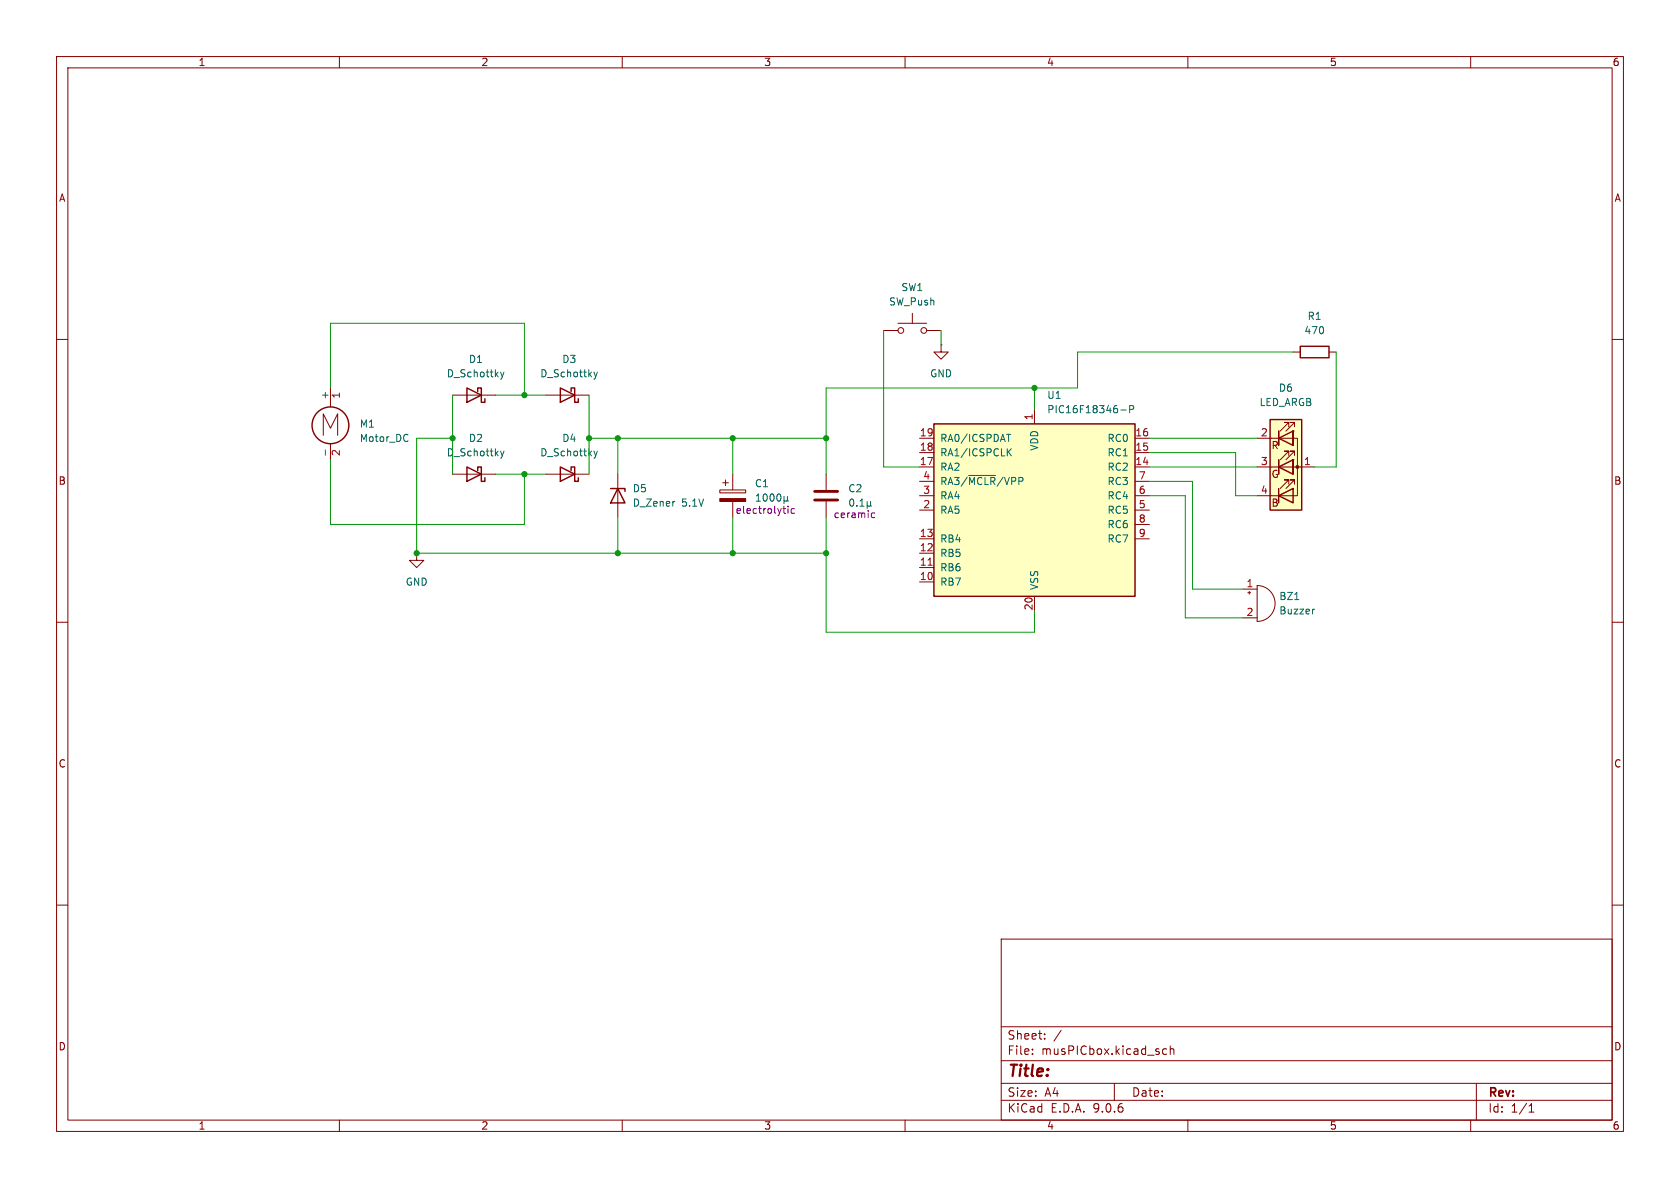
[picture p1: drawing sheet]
(kicad_sch
 (version 20250114)
 (generator "eeschema")
 (generator_version "9.0")
 (paper "A4")
 (lib_symbols
  (symbol "Device:Buzzer"
   (pin_names
    (offset 0.0254) (hide yes)) (exclude_from_sim no) (in_bom yes) (on_board yes)
   (property "Reference" "BZ" (at 3.81 1.27 0) (effects (font (size 1.27 1.27)) (justify left)))
   (property "Value" "Buzzer" (at 3.81 -1.27 0) (effects (font (size 1.27 1.27)) (justify left)))
   (property "Footprint" "" (at -0.635 2.54 90) (effects (font (size 1.27 1.27)) (hide yes)))
   (property "Datasheet" "~" (at -0.635 2.54 90) (effects (font (size 1.27 1.27)) (hide yes)))
   (property "Description" "Buzzer, polarized" (at 0 0 0) (effects (font (size 1.27 1.27)) (hide yes)))
   (symbol "Buzzer_0_1"
    (polyline (pts (xy -1.651 1.905) (xy -1.143 1.905)) (stroke (width 0) (type default)) (fill (type none)))
    (polyline (pts (xy -1.397 2.159) (xy -1.397 1.651)) (stroke (width 0) (type default)) (fill (type none)))
    (arc (start 0 3.175) (mid 3.1612 0) (end 0 -3.175) (stroke (width 0) (type default)) (fill (type none)))
    (polyline (pts (xy 0 3.175) (xy 0 -3.175)) (stroke (width 0) (type default)) (fill (type none))))
   (symbol "Buzzer_1_1"
    (pin passive line (at -2.54 2.54 0) (length 2.54) (name "+" (effects (font (size 1.27 1.27)))) (number "1" (effects (font (size 1.27 1.27)))))
    (pin passive line (at -2.54 -2.54 0) (length 2.54) (name "-" (effects (font (size 1.27 1.27)))) (number "2" (effects (font (size 1.27 1.27))))))
   (embedded_fonts no))
  (symbol "Device:C"
   (pin_numbers (hide yes))
   (pin_names
    (offset 0.254)) (exclude_from_sim no) (in_bom yes) (on_board yes)
   (property "Reference" "C" (at 0.635 2.54 0) (effects (font (size 1.27 1.27)) (justify left)))
   (property "Value" "C" (at 0.635 -2.54 0) (effects (font (size 1.27 1.27)) (justify left)))
   (property "Footprint" "" (at 0.9652 -3.81 0) (effects (font (size 1.27 1.27)) (hide yes)))
   (property "Datasheet" "~" (at 0 0 0) (effects (font (size 1.27 1.27)) (hide yes)))
   (property "Description" "Unpolarized capacitor" (at 0 0 0) (effects (font (size 1.27 1.27)) (hide yes)))
   (symbol "C_0_1"
    (polyline (pts (xy -2.032 0.762) (xy 2.032 0.762)) (stroke (width 0.508) (type default)) (fill (type none)))
    (polyline (pts (xy -2.032 -0.762) (xy 2.032 -0.762)) (stroke (width 0.508) (type default)) (fill (type none))))
   (symbol "C_1_1"
    (pin passive line (at 0 3.81 270) (length 2.794) (name "~" (effects (font (size 1.27 1.27)))) (number "1" (effects (font (size 1.27 1.27)))))
    (pin passive line (at 0 -3.81 90) (length 2.794) (name "~" (effects (font (size 1.27 1.27)))) (number "2" (effects (font (size 1.27 1.27))))))
   (embedded_fonts no))
  (symbol "Device:C_Polarized"
   (pin_numbers (hide yes))
   (pin_names
    (offset 0.254)) (exclude_from_sim no) (in_bom yes) (on_board yes)
   (property "Reference" "C" (at 0.635 2.54 0) (effects (font (size 1.27 1.27)) (justify left)))
   (property "Value" "C_Polarized" (at 0.635 -2.54 0) (effects (font (size 1.27 1.27)) (justify left)))
   (property "Footprint" "" (at 0.9652 -3.81 0) (effects (font (size 1.27 1.27)) (hide yes)))
   (property "Datasheet" "~" (at 0 0 0) (effects (font (size 1.27 1.27)) (hide yes)))
   (property "Description" "Polarized capacitor" (at 0 0 0) (effects (font (size 1.27 1.27)) (hide yes)))
   (symbol "C_Polarized_0_1"
    (rectangle (start -2.286 0.508) (end 2.286 1.016) (stroke (width 0) (type default)) (fill (type none)))
    (polyline (pts (xy -1.778 2.286) (xy -0.762 2.286)) (stroke (width 0) (type default)) (fill (type none)))
    (polyline (pts (xy -1.27 2.794) (xy -1.27 1.778)) (stroke (width 0) (type default)) (fill (type none)))
    (rectangle (start 2.286 -0.508) (end -2.286 -1.016) (stroke (width 0) (type default)) (fill (type outline))))
   (symbol "C_Polarized_1_1"
    (pin passive line (at 0 3.81 270) (length 2.794) (name "~" (effects (font (size 1.27 1.27)))) (number "1" (effects (font (size 1.27 1.27)))))
    (pin passive line (at 0 -3.81 90) (length 2.794) (name "~" (effects (font (size 1.27 1.27)))) (number "2" (effects (font (size 1.27 1.27))))))
   (embedded_fonts no))
  (symbol "Device:D_Schottky"
   (pin_numbers (hide yes))
   (pin_names
    (offset 1.016) (hide yes)) (exclude_from_sim no) (in_bom yes) (on_board yes)
   (property "Reference" "D" (at 0 2.54 0) (effects (font (size 1.27 1.27))))
   (property "Value" "D_Schottky" (at 0 -2.54 0) (effects (font (size 1.27 1.27))))
   (property "Footprint" "" (at 0 0 0) (effects (font (size 1.27 1.27)) (hide yes)))
   (property "Datasheet" "~" (at 0 0 0) (effects (font (size 1.27 1.27)) (hide yes)))
   (property "Description" "Schottky diode" (at 0 0 0) (effects (font (size 1.27 1.27)) (hide yes)))
   (symbol "D_Schottky_0_1"
    (polyline (pts (xy -1.905 0.635) (xy -1.905 1.27) (xy -1.27 1.27) (xy -1.27 -1.27) (xy -0.635 -1.27) (xy -0.635 -0.635)) (stroke (width 0.254) (type default)) (fill (type none)))
    (polyline (pts (xy 1.27 1.27) (xy 1.27 -1.27) (xy -1.27 0) (xy 1.27 1.27)) (stroke (width 0.254) (type default)) (fill (type none)))
    (polyline (pts (xy 1.27 0) (xy -1.27 0)) (stroke (width 0) (type default)) (fill (type none))))
   (symbol "D_Schottky_1_1"
    (pin passive line (at -3.81 0 0) (length 2.54) (name "K" (effects (font (size 1.27 1.27)))) (number "1" (effects (font (size 1.27 1.27)))))
    (pin passive line (at 3.81 0 180) (length 2.54) (name "A" (effects (font (size 1.27 1.27)))) (number "2" (effects (font (size 1.27 1.27))))))
   (embedded_fonts no))
  (symbol "Device:D_Zener"
   (pin_numbers (hide yes))
   (pin_names
    (offset 1.016) (hide yes)) (exclude_from_sim no) (in_bom yes) (on_board yes)
   (property "Reference" "D" (at 0 2.54 0) (effects (font (size 1.27 1.27))))
   (property "Value" "D_Zener" (at 0 -2.54 0) (effects (font (size 1.27 1.27))))
   (property "Footprint" "" (at 0 0 0) (effects (font (size 1.27 1.27)) (hide yes)))
   (property "Datasheet" "~" (at 0 0 0) (effects (font (size 1.27 1.27)) (hide yes)))
   (property "Description" "Zener diode" (at 0 0 0) (effects (font (size 1.27 1.27)) (hide yes)))
   (symbol "D_Zener_0_1"
    (polyline (pts (xy -1.27 -1.27) (xy -1.27 1.27) (xy -0.762 1.27)) (stroke (width 0.254) (type default)) (fill (type none)))
    (polyline (pts (xy 1.27 0) (xy -1.27 0)) (stroke (width 0) (type default)) (fill (type none)))
    (polyline (pts (xy 1.27 -1.27) (xy 1.27 1.27) (xy -1.27 0) (xy 1.27 -1.27)) (stroke (width 0.254) (type default)) (fill (type none))))
   (symbol "D_Zener_1_1"
    (pin passive line (at -3.81 0 0) (length 2.54) (name "K" (effects (font (size 1.27 1.27)))) (number "1" (effects (font (size 1.27 1.27)))))
    (pin passive line (at 3.81 0 180) (length 2.54) (name "A" (effects (font (size 1.27 1.27)))) (number "2" (effects (font (size 1.27 1.27))))))
   (embedded_fonts no))
  (symbol "Device:LED_ARGB"
   (pin_names
    (offset 0) (hide yes)) (exclude_from_sim no) (in_bom yes) (on_board yes)
   (property "Reference" "D" (at 0 9.398 0) (effects (font (size 1.27 1.27))))
   (property "Value" "LED_ARGB" (at 0 -8.89 0) (effects (font (size 1.27 1.27))))
   (property "Footprint" "" (at 0 -1.27 0) (effects (font (size 1.27 1.27)) (hide yes)))
   (property "Datasheet" "~" (at 0 -1.27 0) (effects (font (size 1.27 1.27)) (hide yes)))
   (property "Description" "RGB LED, anode/red/green/blue" (at 0 0 0) (effects (font (size 1.27 1.27)) (hide yes)))
   (symbol "LED_ARGB_0_0"
    (text "R" (at -1.905 3.81 0) (effects (font (size 1.27 1.27))))
    (text "G" (at -1.905 -1.27 0) (effects (font (size 1.27 1.27))))
    (text "B" (at -1.905 -6.35 0) (effects (font (size 1.27 1.27)))))
   (symbol "LED_ARGB_0_1"
    (polyline (pts (xy -1.27 6.35) (xy -1.27 3.81)) (stroke (width 0.254) (type default)) (fill (type none)))
    (polyline (pts (xy -1.27 6.35) (xy -1.27 3.81) (xy -1.27 3.81)) (stroke (width 0) (type default)) (fill (type none)))
    (polyline (pts (xy -1.27 5.08) (xy -2.54 5.08)) (stroke (width 0) (type default)) (fill (type none)))
    (polyline (pts (xy -1.27 5.08) (xy 1.27 5.08)) (stroke (width 0) (type default)) (fill (type none)))
    (polyline (pts (xy -1.27 1.27) (xy -1.27 -1.27)) (stroke (width 0.254) (type default)) (fill (type none)))
    (polyline (pts (xy -1.27 1.27) (xy -1.27 -1.27) (xy -1.27 -1.27)) (stroke (width 0) (type default)) (fill (type none)))
    (polyline (pts (xy -1.27 0) (xy -2.54 0)) (stroke (width 0) (type default)) (fill (type none)))
    (polyline (pts (xy -1.27 -3.81) (xy -1.27 -6.35)) (stroke (width 0.254) (type default)) (fill (type none)))
    (polyline (pts (xy -1.27 -5.08) (xy -2.54 -5.08)) (stroke (width 0) (type default)) (fill (type none)))
    (polyline (pts (xy -1.27 -5.08) (xy 1.27 -5.08)) (stroke (width 0) (type default)) (fill (type none)))
    (polyline (pts (xy -1.016 6.35) (xy 0.508 7.874) (xy -0.254 7.874) (xy 0.508 7.874) (xy 0.508 7.112)) (stroke (width 0) (type default)) (fill (type none)))
    (polyline (pts (xy -1.016 1.27) (xy 0.508 2.794) (xy -0.254 2.794) (xy 0.508 2.794) (xy 0.508 2.032)) (stroke (width 0) (type default)) (fill (type none)))
    (polyline (pts (xy -1.016 -3.81) (xy 0.508 -2.286) (xy -0.254 -2.286) (xy 0.508 -2.286) (xy 0.508 -3.048)) (stroke (width 0) (type default)) (fill (type none)))
    (polyline (pts (xy 0 6.35) (xy 1.524 7.874) (xy 0.762 7.874) (xy 1.524 7.874) (xy 1.524 7.112)) (stroke (width 0) (type default)) (fill (type none)))
    (polyline (pts (xy 0 1.27) (xy 1.524 2.794) (xy 0.762 2.794) (xy 1.524 2.794) (xy 1.524 2.032)) (stroke (width 0) (type default)) (fill (type none)))
    (polyline (pts (xy 0 -3.81) (xy 1.524 -2.286) (xy 0.762 -2.286) (xy 1.524 -2.286) (xy 1.524 -3.048)) (stroke (width 0) (type default)) (fill (type none)))
    (polyline (pts (xy 1.27 6.35) (xy 1.27 3.81) (xy -1.27 5.08) (xy 1.27 6.35)) (stroke (width 0.254) (type default)) (fill (type none)))
    (rectangle (start 1.27 6.35) (end 1.27 6.35) (stroke (width 0) (type default)) (fill (type none)))
    (rectangle (start 1.27 3.81) (end 1.27 6.35) (stroke (width 0) (type default)) (fill (type none)))
    (polyline (pts (xy 1.27 1.27) (xy 1.27 -1.27) (xy -1.27 0) (xy 1.27 1.27)) (stroke (width 0.254) (type default)) (fill (type none)))
    (rectangle (start 1.27 1.27) (end 1.27 1.27) (stroke (width 0) (type default)) (fill (type none)))
    (polyline (pts (xy 1.27 0) (xy -1.27 0)) (stroke (width 0) (type default)) (fill (type none)))
    (polyline (pts (xy 1.27 0) (xy 2.54 0)) (stroke (width 0) (type default)) (fill (type none)))
    (rectangle (start 1.27 -1.27) (end 1.27 1.27) (stroke (width 0) (type default)) (fill (type none)))
    (polyline (pts (xy 1.27 -3.81) (xy 1.27 -6.35) (xy -1.27 -5.08) (xy 1.27 -3.81)) (stroke (width 0.254) (type default)) (fill (type none)))
    (polyline (pts (xy 1.27 -5.08) (xy 2.032 -5.08) (xy 2.032 5.08) (xy 1.27 5.08)) (stroke (width 0) (type default)) (fill (type none)))
    (circle (center 2.032 0) (radius 0.254) (stroke (width 0) (type default)) (fill (type outline)))
    (rectangle (start 2.794 8.382) (end -2.794 -7.62) (stroke (width 0.254) (type default)) (fill (type background))))
   (symbol "LED_ARGB_1_1"
    (pin passive line (at -5.08 5.08 0) (length 2.54) (name "RK" (effects (font (size 1.27 1.27)))) (number "2" (effects (font (size 1.27 1.27)))))
    (pin passive line (at -5.08 0 0) (length 2.54) (name "GK" (effects (font (size 1.27 1.27)))) (number "3" (effects (font (size 1.27 1.27)))))
    (pin passive line (at -5.08 -5.08 0) (length 2.54) (name "BK" (effects (font (size 1.27 1.27)))) (number "4" (effects (font (size 1.27 1.27)))))
    (pin passive line (at 5.08 0 180) (length 2.54) (name "A" (effects (font (size 1.27 1.27)))) (number "1" (effects (font (size 1.27 1.27))))))
   (embedded_fonts no))
  (symbol "Device:R"
   (pin_numbers (hide yes))
   (pin_names
    (offset 0)) (exclude_from_sim no) (in_bom yes) (on_board yes)
   (property "Reference" "R" (at 2.032 0 90) (effects (font (size 1.27 1.27))))
   (property "Value" "R" (at 0 0 90) (effects (font (size 1.27 1.27))))
   (property "Footprint" "" (at -1.778 0 90) (effects (font (size 1.27 1.27)) (hide yes)))
   (property "Datasheet" "~" (at 0 0 0) (effects (font (size 1.27 1.27)) (hide yes)))
   (property "Description" "Resistor" (at 0 0 0) (effects (font (size 1.27 1.27)) (hide yes)))
   (symbol "R_0_1"
    (rectangle (start -1.016 -2.54) (end 1.016 2.54) (stroke (width 0.254) (type default)) (fill (type none))))
   (symbol "R_1_1"
    (pin passive line (at 0 3.81 270) (length 1.27) (name "~" (effects (font (size 1.27 1.27)))) (number "1" (effects (font (size 1.27 1.27)))))
    (pin passive line (at 0 -3.81 90) (length 1.27) (name "~" (effects (font (size 1.27 1.27)))) (number "2" (effects (font (size 1.27 1.27))))))
   (embedded_fonts no))
  (symbol "MCU_Microchip_PIC16:PIC16F18346-P"
   (pin_names
    (offset 1.016)) (exclude_from_sim no) (in_bom yes) (on_board yes)
   (property "Reference" "U" (at -16.51 16.51 0) (effects (font (size 1.27 1.27))))
   (property "Value" "PIC16F18346-P" (at 9.652 16.51 0) (effects (font (size 1.27 1.27))))
   (property "Footprint" "Package_DIP:DIP-20_W7.62mm" (at 0 -19.812 0) (effects (font (size 1.27 1.27)) (hide yes)))
   (property "Datasheet" "http://ww1.microchip.com/downloads/en/DeviceDoc/40001839B.pdf" (at 0 -17.78 0) (effects (font (size 1.27 1.27)) (hide yes)))
   (property "Description" "16384W FLASH, 2048B RAM, 256B EEPROM, PDIP-20" (at 0 0 0) (effects (font (size 1.27 1.27)) (hide yes)))
   (symbol "PIC16F18346-P_0_1"
    (rectangle (start -17.78 15.24) (end 17.78 -15.24) (stroke (width 0.254) (type default)) (fill (type background))))
   (symbol "PIC16F18346-P_1_1"
    (pin bidirectional line (at -20.32 12.7 0) (length 2.54) (name "RA0/ICSPDAT" (effects (font (size 1.27 1.27)))) (number "19" (effects (font (size 1.27 1.27)))))
    (pin bidirectional line (at -20.32 10.16 0) (length 2.54) (name "RA1/ICSPCLK" (effects (font (size 1.27 1.27)))) (number "18" (effects (font (size 1.27 1.27)))))
    (pin bidirectional line (at -20.32 7.62 0) (length 2.54) (name "RA2" (effects (font (size 1.27 1.27)))) (number "17" (effects (font (size 1.27 1.27)))))
    (pin bidirectional line (at -20.32 5.08 0) (length 2.54) (name "RA3/~{MCLR}/VPP" (effects (font (size 1.27 1.27)))) (number "4" (effects (font (size 1.27 1.27)))))
    (pin bidirectional line (at -20.32 2.54 0) (length 2.54) (name "RA4" (effects (font (size 1.27 1.27)))) (number "3" (effects (font (size 1.27 1.27)))))
    (pin bidirectional line (at -20.32 0 0) (length 2.54) (name "RA5" (effects (font (size 1.27 1.27)))) (number "2" (effects (font (size 1.27 1.27)))))
    (pin bidirectional line (at -20.32 -5.08 0) (length 2.54) (name "RB4" (effects (font (size 1.27 1.27)))) (number "13" (effects (font (size 1.27 1.27)))))
    (pin bidirectional line (at -20.32 -7.62 0) (length 2.54) (name "RB5" (effects (font (size 1.27 1.27)))) (number "12" (effects (font (size 1.27 1.27)))))
    (pin bidirectional line (at -20.32 -10.16 0) (length 2.54) (name "RB6" (effects (font (size 1.27 1.27)))) (number "11" (effects (font (size 1.27 1.27)))))
    (pin bidirectional line (at -20.32 -12.7 0) (length 2.54) (name "RB7" (effects (font (size 1.27 1.27)))) (number "10" (effects (font (size 1.27 1.27)))))
    (pin power_in line (at 0 17.78 270) (length 2.54) (name "VDD" (effects (font (size 1.27 1.27)))) (number "1" (effects (font (size 1.27 1.27)))))
    (pin power_in line (at 0 -17.78 90) (length 2.54) (name "VSS" (effects (font (size 1.27 1.27)))) (number "20" (effects (font (size 1.27 1.27)))))
    (pin bidirectional line (at 20.32 12.7 180) (length 2.54) (name "RC0" (effects (font (size 1.27 1.27)))) (number "16" (effects (font (size 1.27 1.27)))))
    (pin bidirectional line (at 20.32 10.16 180) (length 2.54) (name "RC1" (effects (font (size 1.27 1.27)))) (number "15" (effects (font (size 1.27 1.27)))))
    (pin bidirectional line (at 20.32 7.62 180) (length 2.54) (name "RC2" (effects (font (size 1.27 1.27)))) (number "14" (effects (font (size 1.27 1.27)))))
    (pin bidirectional line (at 20.32 5.08 180) (length 2.54) (name "RC3" (effects (font (size 1.27 1.27)))) (number "7" (effects (font (size 1.27 1.27)))))
    (pin bidirectional line (at 20.32 2.54 180) (length 2.54) (name "RC4" (effects (font (size 1.27 1.27)))) (number "6" (effects (font (size 1.27 1.27)))))
    (pin bidirectional line (at 20.32 0 180) (length 2.54) (name "RC5" (effects (font (size 1.27 1.27)))) (number "5" (effects (font (size 1.27 1.27)))))
    (pin bidirectional line (at 20.32 -2.54 180) (length 2.54) (name "RC6" (effects (font (size 1.27 1.27)))) (number "8" (effects (font (size 1.27 1.27)))))
    (pin bidirectional line (at 20.32 -5.08 180) (length 2.54) (name "RC7" (effects (font (size 1.27 1.27)))) (number "9" (effects (font (size 1.27 1.27))))))
   (embedded_fonts no))
  (symbol "Motor:Motor_DC"
   (pin_names
    (offset 0)) (exclude_from_sim no) (in_bom yes) (on_board yes)
   (property "Reference" "M" (at 2.54 2.54 0) (effects (font (size 1.27 1.27)) (justify left)))
   (property "Value" "Motor_DC" (at 2.54 -5.08 0) (effects (font (size 1.27 1.27)) (justify left top)))
   (property "Footprint" "" (at 0 -2.286 0) (effects (font (size 1.27 1.27)) (hide yes)))
   (property "Datasheet" "~" (at 0 -2.286 0) (effects (font (size 1.27 1.27)) (hide yes)))
   (property "Description" "DC Motor" (at 0 0 0) (effects (font (size 1.27 1.27)) (hide yes)))
   (symbol "Motor_DC_0_0"
    (polyline (pts (xy -1.27 -3.302) (xy -1.27 0.508) (xy 0 -2.032) (xy 1.27 0.508) (xy 1.27 -3.302)) (stroke (width 0) (type default)) (fill (type none))))
   (symbol "Motor_DC_0_1"
    (polyline (pts (xy 0 2.032) (xy 0 2.54)) (stroke (width 0) (type default)) (fill (type none)))
    (polyline (pts (xy 0 1.7272) (xy 0 2.0828)) (stroke (width 0) (type default)) (fill (type none)))
    (circle (center 0 -1.524) (radius 3.2512) (stroke (width 0.254) (type default)) (fill (type none)))
    (polyline (pts (xy 0 -4.7752) (xy 0 -5.1816)) (stroke (width 0) (type default)) (fill (type none)))
    (polyline (pts (xy 0 -7.62) (xy 0 -7.112)) (stroke (width 0) (type default)) (fill (type none))))
   (symbol "Motor_DC_1_1"
    (pin passive line (at 0 5.08 270) (length 2.54) (name "+" (effects (font (size 1.27 1.27)))) (number "1" (effects (font (size 1.27 1.27)))))
    (pin passive line (at 0 -7.62 90) (length 2.54) (name "-" (effects (font (size 1.27 1.27)))) (number "2" (effects (font (size 1.27 1.27))))))
   (embedded_fonts no))
  (symbol "Switch:SW_Push"
   (pin_numbers (hide yes))
   (pin_names
    (offset 1.016) (hide yes)) (exclude_from_sim no) (in_bom yes) (on_board yes)
   (property "Reference" "SW" (at 1.27 2.54 0) (effects (font (size 1.27 1.27)) (justify left)))
   (property "Value" "SW_Push" (at 0 -1.524 0) (effects (font (size 1.27 1.27))))
   (property "Footprint" "" (at 0 5.08 0) (effects (font (size 1.27 1.27)) (hide yes)))
   (property "Datasheet" "~" (at 0 5.08 0) (effects (font (size 1.27 1.27)) (hide yes)))
   (property "Description" "Push button switch, generic, two pins" (at 0 0 0) (effects (font (size 1.27 1.27)) (hide yes)))
   (symbol "SW_Push_0_1"
    (circle (center -2.032 0) (radius 0.508) (stroke (width 0) (type default)) (fill (type none)))
    (polyline (pts (xy 0 1.27) (xy 0 3.048)) (stroke (width 0) (type default)) (fill (type none)))
    (circle (center 2.032 0) (radius 0.508) (stroke (width 0) (type default)) (fill (type none)))
    (polyline (pts (xy 2.54 1.27) (xy -2.54 1.27)) (stroke (width 0) (type default)) (fill (type none)))
    (pin passive line (at -5.08 0 0) (length 2.54) (name "1" (effects (font (size 1.27 1.27)))) (number "1" (effects (font (size 1.27 1.27)))))
    (pin passive line (at 5.08 0 180) (length 2.54) (name "2" (effects (font (size 1.27 1.27)))) (number "2" (effects (font (size 1.27 1.27))))))
   (embedded_fonts no))
  (symbol "power:GND"
   (power)
   (pin_numbers (hide yes))
   (pin_names
    (offset 0) (hide yes)) (exclude_from_sim no) (in_bom yes) (on_board yes)
   (property "Reference" "#PWR" (at 0 -6.35 0) (effects (font (size 1.27 1.27)) (hide yes)))
   (property "Value" "GND" (at 0 -3.81 0) (effects (font (size 1.27 1.27))))
   (property "Footprint" "" (at 0 0 0) (effects (font (size 1.27 1.27)) (hide yes)))
   (property "Datasheet" "" (at 0 0 0) (effects (font (size 1.27 1.27)) (hide yes)))
   (property "Description" "Power symbol creates a global label with name \"GND\" , ground" (at 0 0 0) (effects (font (size 1.27 1.27)) (hide yes)))
   (symbol "GND_0_1"
    (polyline (pts (xy 0 0) (xy 0 -1.27) (xy 1.27 -1.27) (xy 0 -2.54) (xy -1.27 -1.27) (xy 0 -1.27)) (stroke (width 0) (type default)) (fill (type none))))
   (symbol "GND_1_1"
    (pin power_in line (at 0 0 270) (length 0) (name "~" (effects (font (size 1.27 1.27)))) (number "1" (effects (font (size 1.27 1.27))))))
   (embedded_fonts no)))
 (junction
  (at 109.22 77.47)
  (diameter 0)
  (color 0 0 0 0))
 (junction
  (at 146.05 97.79)
  (diameter 0)
  (color 0 0 0 0))
 (junction
  (at 80.01 77.47)
  (diameter 0)
  (color 0 0 0 0))
 (junction
  (at 146.05 77.47)
  (diameter 0)
  (color 0 0 0 0))
 (junction
  (at 109.22 97.79)
  (diameter 0)
  (color 0 0 0 0))
 (junction
  (at 104.14 77.47)
  (diameter 0)
  (color 0 0 0 0))
 (junction
  (at 182.88 68.58)
  (diameter 0)
  (color 0 0 0 0))
 (junction
  (at 73.66 97.79)
  (diameter 0)
  (color 0 0 0 0))
 (junction
  (at 129.54 77.47)
  (diameter 0)
  (color 0 0 0 0))
 (junction
  (at 92.71 69.85)
  (diameter 0)
  (color 0 0 0 0))
 (junction
  (at 92.71 83.82)
  (diameter 0)
  (color 0 0 0 0))
 (junction
  (at 129.54 97.79)
  (diameter 0)
  (color 0 0 0 0))
 (wire
  (pts (xy 58.42 68.58) (xy 58.42 57.15))
  (stroke (width 0) (type default)))
 (wire
  (pts (xy 104.14 77.47) (xy 109.22 77.47))
  (stroke (width 0) (type default)))
 (wire
  (pts (xy 92.71 69.85) (xy 96.52 69.85))
  (stroke (width 0) (type default)))
 (wire
  (pts (xy 203.2 82.55) (xy 222.25 82.55))
  (stroke (width 0) (type default)))
 (wire
  (pts (xy 210.82 104.14) (xy 219.71 104.14))
  (stroke (width 0) (type default)))
 (wire
  (pts (xy 129.54 77.47) (xy 146.05 77.47))
  (stroke (width 0) (type default)))
 (wire
  (pts (xy 146.05 68.58) (xy 182.88 68.58))
  (stroke (width 0) (type default)))
 (wire
  (pts (xy 58.42 81.28) (xy 58.42 92.71))
  (stroke (width 0) (type default)))
 (wire
  (pts (xy 129.54 77.47) (xy 129.54 83.82))
  (stroke (width 0) (type default)))
 (wire
  (pts (xy 92.71 83.82) (xy 96.52 83.82))
  (stroke (width 0) (type default)))
 (wire
  (pts (xy 87.63 83.82) (xy 92.71 83.82))
  (stroke (width 0) (type default)))
 (wire
  (pts (xy 209.55 87.63) (xy 209.55 109.22))
  (stroke (width 0) (type default)))
 (wire
  (pts (xy 109.22 91.44) (xy 109.22 97.79))
  (stroke (width 0) (type default)))
 (wire
  (pts (xy 87.63 69.85) (xy 92.71 69.85))
  (stroke (width 0) (type default)))
 (wire
  (pts (xy 58.42 57.15) (xy 92.71 57.15))
  (stroke (width 0) (type default)))
 (wire
  (pts (xy 146.05 111.76) (xy 182.88 111.76))
  (stroke (width 0) (type default)))
 (wire
  (pts (xy 182.88 68.58) (xy 182.88 72.39))
  (stroke (width 0) (type default)))
 (wire
  (pts (xy 146.05 91.44) (xy 146.05 97.79))
  (stroke (width 0) (type default)))
 (wire
  (pts (xy 92.71 92.71) (xy 92.71 83.82))
  (stroke (width 0) (type default)))
 (wire
  (pts (xy 109.22 77.47) (xy 129.54 77.47))
  (stroke (width 0) (type default)))
 (wire
  (pts (xy 218.44 80.01) (xy 203.2 80.01))
  (stroke (width 0) (type default)))
 (wire
  (pts (xy 236.22 82.55) (xy 236.22 62.23))
  (stroke (width 0) (type default)))
 (wire
  (pts (xy 146.05 97.79) (xy 146.05 111.76))
  (stroke (width 0) (type default)))
 (wire
  (pts (xy 58.42 92.71) (xy 92.71 92.71))
  (stroke (width 0) (type default)))
 (wire
  (pts (xy 129.54 91.44) (xy 129.54 97.79))
  (stroke (width 0) (type default)))
 (wire
  (pts (xy 218.44 80.01) (xy 218.44 87.63))
  (stroke (width 0) (type default)))
 (wire
  (pts (xy 166.37 60.96) (xy 166.37 58.42))
  (stroke (width 0) (type default)))
 (wire
  (pts (xy 80.01 77.47) (xy 73.66 77.47))
  (stroke (width 0) (type default)))
 (wire
  (pts (xy 129.54 97.79) (xy 146.05 97.79))
  (stroke (width 0) (type default)))
 (wire
  (pts (xy 203.2 77.47) (xy 222.25 77.47))
  (stroke (width 0) (type default)))
 (wire
  (pts (xy 104.14 77.47) (xy 104.14 83.82))
  (stroke (width 0) (type default)))
 (wire
  (pts (xy 80.01 77.47) (xy 80.01 83.82))
  (stroke (width 0) (type default)))
 (wire
  (pts (xy 104.14 69.85) (xy 104.14 77.47))
  (stroke (width 0) (type default)))
 (wire
  (pts (xy 228.6 62.23) (xy 190.5 62.23))
  (stroke (width 0) (type default)))
 (wire
  (pts (xy 73.66 77.47) (xy 73.66 97.79))
  (stroke (width 0) (type default)))
 (wire
  (pts (xy 203.2 85.09) (xy 210.82 85.09))
  (stroke (width 0) (type default)))
 (wire
  (pts (xy 203.2 87.63) (xy 209.55 87.63))
  (stroke (width 0) (type default)))
 (wire
  (pts (xy 156.21 58.42) (xy 156.21 82.55))
  (stroke (width 0) (type default)))
 (wire
  (pts (xy 80.01 69.85) (xy 80.01 77.47))
  (stroke (width 0) (type default)))
 (wire
  (pts (xy 190.5 62.23) (xy 190.5 68.58))
  (stroke (width 0) (type default)))
 (wire
  (pts (xy 109.22 97.79) (xy 129.54 97.79))
  (stroke (width 0) (type default)))
 (wire
  (pts (xy 146.05 77.47) (xy 146.05 68.58))
  (stroke (width 0) (type default)))
 (wire
  (pts (xy 209.55 109.22) (xy 219.71 109.22))
  (stroke (width 0) (type default)))
 (wire
  (pts (xy 109.22 77.47) (xy 109.22 83.82))
  (stroke (width 0) (type default)))
 (wire
  (pts (xy 218.44 87.63) (xy 222.25 87.63))
  (stroke (width 0) (type default)))
 (wire
  (pts (xy 156.21 82.55) (xy 162.56 82.55))
  (stroke (width 0) (type default)))
 (wire
  (pts (xy 146.05 77.47) (xy 146.05 83.82))
  (stroke (width 0) (type default)))
 (wire
  (pts (xy 182.88 68.58) (xy 190.5 68.58))
  (stroke (width 0) (type default)))
 (wire
  (pts (xy 236.22 82.55) (xy 232.41 82.55))
  (stroke (width 0) (type default)))
 (wire
  (pts (xy 210.82 85.09) (xy 210.82 104.14))
  (stroke (width 0) (type default)))
 (wire
  (pts (xy 182.88 111.76) (xy 182.88 107.95))
  (stroke (width 0) (type default)))
 (wire
  (pts (xy 92.71 57.15) (xy 92.71 69.85))
  (stroke (width 0) (type default)))
 (wire
  (pts (xy 73.66 97.79) (xy 109.22 97.79))
  (stroke (width 0) (type default)))
 (symbol
  (lib_id "Device:LED_ARGB")
  (at 227.33 82.55 0)
  (unit 1)
  (exclude_from_sim no)
  (in_bom yes)
  (on_board yes)
  (dnp no)
  (fields_autoplaced yes)
  (property "Reference" "D6" (at 227.33 68.58 0) (effects (font (size 1.27 1.27))))
  (property "Value" "LED_ARGB" (at 227.33 71.12 0) (effects (font (size 1.27 1.27))))
  (property "Footprint" "LED_SMD:LED_RGB_Wuerth-PLCC4_3.2x2.8mm_150141M173100" (at 227.33 83.82 0) (effects (font (size 1.27 1.27)) (hide yes)))
  (property "Datasheet" "~" (at 227.33 83.82 0) (effects (font (size 1.27 1.27)) (hide yes)))
  (property "Description" "RGB LED, anode/red/green/blue" (at 227.33 82.55 0) (effects (font (size 1.27 1.27)) (hide yes)))
  (pin "2")
  (pin "3")
  (pin "4")
  (pin "1"))
 (symbol
  (lib_id "Device:C")
  (at 146.05 87.63 0)
  (unit 1)
  (exclude_from_sim no)
  (in_bom yes)
  (on_board yes)
  (dnp no)
  (property "Reference" "C2" (at 149.86 86.3599 0) (effects (font (size 1.27 1.27)) (justify left)))
  (property "Value" "0.1µ" (at 149.86 88.8999 0) (effects (font (size 1.27 1.27)) (justify left)))
  (property "Footprint" "Capacitor_SMD:C_0805_2012Metric_Pad1.18x1.45mm_HandSolder" (at 147.0152 91.44 0) (effects (font (size 1.27 1.27)) (hide yes)))
  (property "Datasheet" "~" (at 146.05 87.63 0) (effects (font (size 1.27 1.27)) (hide yes)))
  (property "Description" "ceramic" (at 151.13 90.932 0) (effects (font (size 1.27 1.27))))
  (pin "2")
  (pin "1"))
 (symbol
  (lib_id "Device:D_Schottky")
  (at 100.33 83.82 180)
  (unit 1)
  (exclude_from_sim no)
  (in_bom yes)
  (on_board yes)
  (dnp no)
  (fields_autoplaced yes)
  (property "Reference" "D4" (at 100.6475 77.47 0) (effects (font (size 1.27 1.27))))
  (property "Value" "D_Schottky" (at 100.6475 80.01 0) (effects (font (size 1.27 1.27))))
  (property "Footprint" "Diode_SMD:D_SMA_Handsoldering" (at 100.33 83.82 0) (effects (font (size 1.27 1.27)) (hide yes)))
  (property "Datasheet" "~" (at 100.33 83.82 0) (effects (font (size 1.27 1.27)) (hide yes)))
  (property "Description" "Schottky diode" (at 100.33 83.82 0) (effects (font (size 1.27 1.27)) (hide yes)))
  (pin "1")
  (pin "2"))
 (symbol
  (lib_id "Motor:Motor_DC")
  (at 58.42 73.66 0)
  (unit 1)
  (exclude_from_sim no)
  (in_bom yes)
  (on_board yes)
  (dnp no)
  (fields_autoplaced yes)
  (property "Reference" "M1" (at 63.5 74.9299 0) (effects (font (size 1.27 1.27)) (justify left)))
  (property "Value" "Motor_DC" (at 63.5 77.4699 0) (effects (font (size 1.27 1.27)) (justify left)))
  (property "Footprint" "Connector_JST:JST_GH_BM02B-GHS-TBT_1x02-1MP_P1.25mm_Vertical" (at 58.42 75.946 0) (effects (font (size 1.27 1.27)) (hide yes)))
  (property "Datasheet" "~" (at 58.42 75.946 0) (effects (font (size 1.27 1.27)) (hide yes)))
  (property "Description" "DC Motor" (at 58.42 73.66 0) (effects (font (size 1.27 1.27)) (hide yes)))
  (pin "2")
  (pin "1"))
 (symbol
  (lib_id "Device:D_Schottky")
  (at 83.82 69.85 180)
  (unit 1)
  (exclude_from_sim no)
  (in_bom yes)
  (on_board yes)
  (dnp no)
  (fields_autoplaced yes)
  (property "Reference" "D1" (at 84.1375 63.5 0) (effects (font (size 1.27 1.27))))
  (property "Value" "D_Schottky" (at 84.1375 66.04 0) (effects (font (size 1.27 1.27))))
  (property "Footprint" "Diode_SMD:D_SMA_Handsoldering" (at 83.82 69.85 0) (effects (font (size 1.27 1.27)) (hide yes)))
  (property "Datasheet" "~" (at 83.82 69.85 0) (effects (font (size 1.27 1.27)) (hide yes)))
  (property "Description" "Schottky diode" (at 83.82 69.85 0) (effects (font (size 1.27 1.27)) (hide yes)))
  (pin "1")
  (pin "2"))
 (symbol
  (lib_id "power:GND")
  (at 73.66 97.79 0)
  (unit 1)
  (exclude_from_sim no)
  (in_bom yes)
  (on_board yes)
  (dnp no)
  (fields_autoplaced yes)
  (property "Reference" "#PWR01" (at 73.66 104.14 0) (effects (font (size 1.27 1.27)) (hide yes)))
  (property "Value" "GND" (at 73.66 102.87 0) (effects (font (size 1.27 1.27))))
  (property "Footprint" "" (at 73.66 97.79 0) (effects (font (size 1.27 1.27)) (hide yes)))
  (property "Datasheet" "" (at 73.66 97.79 0) (effects (font (size 1.27 1.27)) (hide yes)))
  (property "Description" "Power symbol creates a global label with name \"GND\" , ground" (at 73.66 97.79 0) (effects (font (size 1.27 1.27)) (hide yes)))
  (pin "1"))
 (symbol
  (lib_id "Device:C_Polarized")
  (at 129.54 87.63 0)
  (unit 1)
  (exclude_from_sim no)
  (in_bom yes)
  (on_board yes)
  (dnp no)
  (property "Reference" "C1" (at 133.35 85.4709 0) (effects (font (size 1.27 1.27)) (justify left)))
  (property "Value" "1000µ" (at 133.35 88.0109 0) (effects (font (size 1.27 1.27)) (justify left)))
  (property "Footprint" "Capacitor_SMD:CP_Elec_10x10.5" (at 130.5052 91.44 0) (effects (font (size 1.27 1.27)) (hide yes)))
  (property "Datasheet" "~" (at 129.54 87.63 0) (effects (font (size 1.27 1.27)) (hide yes)))
  (property "Description" "electrolytic" (at 135.382 90.17 0) (effects (font (size 1.27 1.27))))
  (pin "2")
  (pin "1"))
 (symbol
  (lib_id "power:GND")
  (at 166.37 60.96 0)
  (unit 1)
  (exclude_from_sim no)
  (in_bom yes)
  (on_board yes)
  (dnp no)
  (fields_autoplaced yes)
  (property "Reference" "#PWR02" (at 166.37 67.31 0) (effects (font (size 1.27 1.27)) (hide yes)))
  (property "Value" "GND" (at 166.37 66.04 0) (effects (font (size 1.27 1.27))))
  (property "Footprint" "" (at 166.37 60.96 0) (effects (font (size 1.27 1.27)) (hide yes)))
  (property "Datasheet" "" (at 166.37 60.96 0) (effects (font (size 1.27 1.27)) (hide yes)))
  (property "Description" "Power symbol creates a global label with name \"GND\" , ground" (at 166.37 60.96 0) (effects (font (size 1.27 1.27)) (hide yes)))
  (pin "1"))
 (symbol
  (lib_id "Device:D_Schottky")
  (at 83.82 83.82 180)
  (unit 1)
  (exclude_from_sim no)
  (in_bom yes)
  (on_board yes)
  (dnp no)
  (fields_autoplaced yes)
  (property "Reference" "D2" (at 84.1375 77.47 0) (effects (font (size 1.27 1.27))))
  (property "Value" "D_Schottky" (at 84.1375 80.01 0) (effects (font (size 1.27 1.27))))
  (property "Footprint" "Diode_SMD:D_SMA_Handsoldering" (at 83.82 83.82 0) (effects (font (size 1.27 1.27)) (hide yes)))
  (property "Datasheet" "~" (at 83.82 83.82 0) (effects (font (size 1.27 1.27)) (hide yes)))
  (property "Description" "Schottky diode" (at 83.82 83.82 0) (effects (font (size 1.27 1.27)) (hide yes)))
  (pin "1")
  (pin "2"))
 (symbol
  (lib_id "Device:Buzzer")
  (at 222.25 106.68 0)
  (unit 1)
  (exclude_from_sim no)
  (in_bom yes)
  (on_board yes)
  (dnp no)
  (fields_autoplaced yes)
  (property "Reference" "BZ1" (at 226.06 105.4099 0) (effects (font (size 1.27 1.27)) (justify left)))
  (property "Value" "Buzzer" (at 226.06 107.9499 0) (effects (font (size 1.27 1.27)) (justify left)))
  (property "Footprint" "Connector_JST:JST_GH_BM02B-GHS-TBT_1x02-1MP_P1.25mm_Vertical" (at 221.615 104.14 90) (effects (font (size 1.27 1.27)) (hide yes)))
  (property "Datasheet" "~" (at 221.615 104.14 90) (effects (font (size 1.27 1.27)) (hide yes)))
  (property "Description" "Buzzer, polarized" (at 222.25 106.68 0) (effects (font (size 1.27 1.27)) (hide yes)))
  (pin "1")
  (pin "2"))
 (symbol
  (lib_id "Device:D_Schottky")
  (at 100.33 69.85 180)
  (unit 1)
  (exclude_from_sim no)
  (in_bom yes)
  (on_board yes)
  (dnp no)
  (fields_autoplaced yes)
  (property "Reference" "D3" (at 100.6475 63.5 0) (effects (font (size 1.27 1.27))))
  (property "Value" "D_Schottky" (at 100.6475 66.04 0) (effects (font (size 1.27 1.27))))
  (property "Footprint" "Diode_SMD:D_SMA_Handsoldering" (at 100.33 69.85 0) (effects (font (size 1.27 1.27)) (hide yes)))
  (property "Datasheet" "~" (at 100.33 69.85 0) (effects (font (size 1.27 1.27)) (hide yes)))
  (property "Description" "Schottky diode" (at 100.33 69.85 0) (effects (font (size 1.27 1.27)) (hide yes)))
  (pin "1")
  (pin "2"))
 (symbol
  (lib_id "MCU_Microchip_PIC16:PIC16F18346-P")
  (at 182.88 90.17 0)
  (unit 1)
  (exclude_from_sim no)
  (in_bom yes)
  (on_board yes)
  (dnp no)
  (fields_autoplaced yes)
  (property "Reference" "U1" (at 185.0233 69.85 0) (effects (font (size 1.27 1.27)) (justify left)))
  (property "Value" "PIC16F18346-P" (at 185.0233 72.39 0) (effects (font (size 1.27 1.27)) (justify left)))
  (property "Footprint" "Package_DIP:DIP-20_W7.62mm" (at 182.88 109.982 0) (effects (font (size 1.27 1.27)) (hide yes)))
  (property "Datasheet" "http://ww1.microchip.com/downloads/en/DeviceDoc/40001839B.pdf" (at 182.88 107.95 0) (effects (font (size 1.27 1.27)) (hide yes)))
  (property "Description" "16384W FLASH, 2048B RAM, 256B EEPROM, PDIP-20" (at 182.88 90.17 0) (effects (font (size 1.27 1.27)) (hide yes)))
  (pin "6")
  (pin "5")
  (pin "20")
  (pin "1")
  (pin "16")
  (pin "10")
  (pin "15")
  (pin "2")
  (pin "11")
  (pin "14")
  (pin "7")
  (pin "3")
  (pin "12")
  (pin "4")
  (pin "18")
  (pin "19")
  (pin "9")
  (pin "8")
  (pin "17")
  (pin "13"))
 (symbol
  (lib_id "Device:D_Zener")
  (at 109.22 87.63 270)
  (unit 1)
  (exclude_from_sim no)
  (in_bom yes)
  (on_board yes)
  (dnp no)
  (property "Reference" "D5" (at 111.76 86.3599 90) (effects (font (size 1.27 1.27)) (justify left)))
  (property "Value" "D_Zener 5.1V" (at 111.76 88.8999 90) (effects (font (size 1.27 1.27)) (justify left)))
  (property "Footprint" "Diode_SMD:D_SOD-323_HandSoldering" (at 109.22 87.63 0) (effects (font (size 1.27 1.27)) (hide yes)))
  (property "Datasheet" "~" (at 109.22 87.63 0) (effects (font (size 1.27 1.27)) (hide yes)))
  (property "Description" "Zener diode" (at 109.22 87.63 0) (effects (font (size 1.27 1.27)) (hide yes)))
  (pin "2")
  (pin "1"))
 (symbol
  (lib_id "Device:R")
  (at 232.41 62.23 270)
  (unit 1)
  (exclude_from_sim no)
  (in_bom yes)
  (on_board yes)
  (dnp no)
  (fields_autoplaced yes)
  (property "Reference" "R1" (at 232.41 55.88 90) (effects (font (size 1.27 1.27))))
  (property "Value" "470" (at 232.41 58.42 90) (effects (font (size 1.27 1.27))))
  (property "Footprint" "Resistor_SMD:R_0805_2012Metric_Pad1.20x1.40mm_HandSolder" (at 232.41 60.452 90) (effects (font (size 1.27 1.27)) (hide yes)))
  (property "Datasheet" "~" (at 232.41 62.23 0) (effects (font (size 1.27 1.27)) (hide yes)))
  (property "Description" "Resistor" (at 232.41 62.23 0) (effects (font (size 1.27 1.27)) (hide yes)))
  (pin "2")
  (pin "1"))
 (symbol
  (lib_id "Switch:SW_Push")
  (at 161.29 58.42 0)
  (unit 1)
  (exclude_from_sim no)
  (in_bom yes)
  (on_board yes)
  (dnp no)
  (fields_autoplaced yes)
  (property "Reference" "SW1" (at 161.29 50.8 0) (effects (font (size 1.27 1.27))))
  (property "Value" "SW_Push" (at 161.29 53.34 0) (effects (font (size 1.27 1.27))))
  (property "Footprint" "Connector_JST:JST_GH_BM02B-GHS-TBT_1x02-1MP_P1.25mm_Vertical" (at 161.29 53.34 0) (effects (font (size 1.27 1.27)) (hide yes)))
  (property "Datasheet" "~" (at 161.29 53.34 0) (effects (font (size 1.27 1.27)) (hide yes)))
  (property "Description" "Push button switch, generic, two pins" (at 161.29 58.42 0) (effects (font (size 1.27 1.27)) (hide yes)))
  (pin "1")
  (pin "2"))
 (sheet_instances
  (path ""
   (page "1")))
 (embedded_fonts no))
